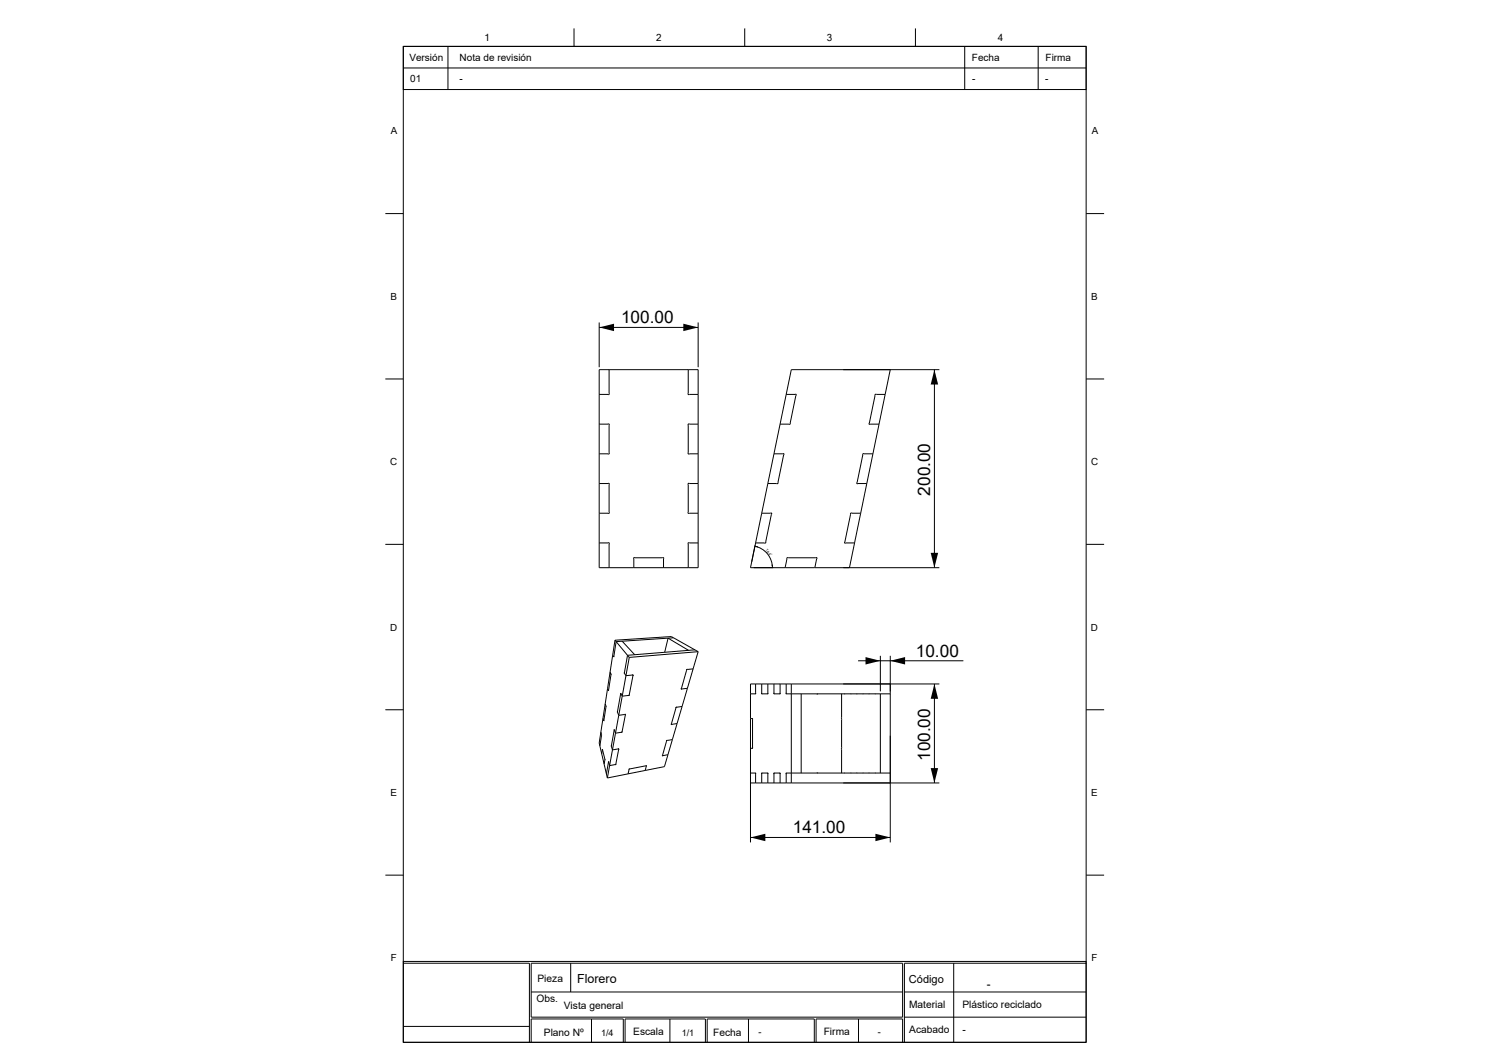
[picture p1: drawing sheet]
<svg xmlns="http://www.w3.org/2000/svg" width="420mm" height="297mm" viewBox="0 0 420 297" stroke-linecap="round" stroke-linejoin="round" font-family="sans-serif">
<g fill="none" stroke="#000" stroke-width=".28">
<path d="M112.6 13h190.7v12h-190.7zM112.6 13h190.7v278h-190.7zM112.6 19h190.7M125.1 13v12M160.3 7.9v5.1M208 7.9v5.1M255.6 7.9v5.1M269.4 13v12M289.9 13v12M107.6 59.6h5M303.3 59.6h5M167.3 90v12.5"/>
<path d="M167.3 91.4h27.7M195 90v12.5M107.6 105.8h5M167.3 103.2h27.7v55.3h-27.7zM167.3 118.4l2.6-.1 .2 .2v8l-.2 .2h-2.6M170.1 103.2v6.8l-.2 .2-2.6-.1M192.2 103.2l-.1 6.8 .2 .2 2.7-.1M195 118.4l-2.7-.1-.2 .2v8l.2 .2h2.7M219.5 110.1l2.7-.1 .1 .2-1.6 8-.3 .2h-2.6M247.2 110.1l-2.6-.1-.3 .2-1.6 8 .1 .2h2.7M248.6 103.2l-6.5 31.8M260.9 103.2v55.3"/>
<path d="M262.3 103.2h-41.3l-4.9 23.5M303.3 105.8h5M167.3 135l2.6-.1 .2 .2v8l-.2 .2h-2.6M195 135l-2.7-.1-.2 .2v8l.2 .2h2.7M216.1 126.7l2.7-.1 .1 .2-1.6 8-.3 .2h-2.6M216.1 126.7l-6.5 31.8h17.9M242.1 135l-4.9 23.5h-9.7M243.8 126.7l-2.6-.1-.3 .2-1.6 8 .1 .2h2.7M107.6 152h5M167.3 151.6l2.6-.1 .2 .2v6.8M177 158.5l-.1-2.7 .2-.2h8l.2 .2v2.7M195 151.6l-2.7-.1-.2 .2 .1 6.8"/>
<path d="M210.8 152.5a6.1 6.1 0 0 1 4.9 6M212.7 143.3l2.6-.1 .2 .2-1.6 8-.3 .2h-2.6M219.3 158.5l.4-2.7 .3-.2h8l.1 .2-.6 2.7M235.5 158.5h26.8M240.3 143.3l-2.6-.1-.2 .2-1.7 8 .2 .2h2.6M303.3 152h5M171.7 178.7l15.8-1 7.5 4.2M171.7 178.7l4 4.8M171.7 178.7l-4.4 28.7 2 8.6M173.7 179l3.5 3.8M188.1 178l-16 1.1-.7 4.3M107.6 198.1h5"/>
<path d="M169 196.5l.2 .6-.6 4.1M169.2 197.1v.2M169.7 192.2l.2 .6M169.9 192.7v.1M170.4 187.7l.2 .7zM170.6 188.4l-.7 4.4M171.1 182.9l.3 .5M171.4 183.3v.1M171.4 183.2v.2M172.4 198.6v.3M173.3 193.5l-.9 5.3 .4 .9 1.9-.3-1 5-1.8 .3-.4-1M173.4 193.5v.1"/>
<path d="M173.4 193.5l-.1 .2M174.4 187.7v.3M174.5 199.4h.2l-.1 .2M175.7 183.5l-6.1 33.7M175.7 193.9l-.2 .2M176.8 188.4l-1.1 5.7-1.9 .2-.5-.8M176.8 188.4h-.2M176.8 188.4v.2M189 197.4l-.2 .2M190.3 192.2v.1M190.4 192.3h-.1M190.5 197.2l-1.7 .2-1.3 4.8"/>
<path d="M191.9 186.8l.1 .1M192 186.9l-.3 .2M192 192.1l-1.8 .2M192.3 181.5l-5.7-3.4-1 3.9M193.6 186.7l-1.8 .2-1.6 5.4M194.1 181.4l-18.9 1.5-.9 5 .5 .7 2-.2M195 181.9l-19.3 1.6M195 181.9l-9.5 32.1-5.3 1.1M209.6 193.7h1.4M211 190.9v2.8M211 193.4l-.1 .3M212.7 193.4l.1 .3"/>
<path d="M214.4 190.9v2.8h-1.7v-2.8M214.4 193.4v.3M216.1 193.4l.1 .3M217.8 190.9v2.8h-1.7v-2.8M217.8 193.4v.3M219.5 193.4l.1 .3M219.5 190.9v2.8h29.1M221 190.9v27.6M223.7 193.7v22.1M228.1 193.7h.3M235 193.7v6.9M235.9 193.7h-.1"/>
<path d="M237.6 193.7h.1M239.3 193.7h-.1M239.6 184.5h29.4M241 193.7h.1M242.7 193.7h.1M244.4 193.7h.1M245.8 193.7v22.1M245.8 183.1v9.9M248.6 183.1v52M260.9 190.9v27.6M262.3 190.9h-52.7v44.2M303.3 198.1h5"/>
<path d="M167.8 204.3l.2 .8-.5 3.1M168 205v.3M168.2 209.2l-.2 1.2M168.2 209.2l.7 2.8-.2 1.3M168.2 209.2l.1 .1M168.2 209.2v.1M168.4 200.5l.2 .7M168.6 201.1v.1zM168.9 211.9v.3M169.3 216l.3 1.2M169.9 212.6l-.6 3.4M169.9 212.6l.1 .1"/>
<path d="M169.9 212.6v.1M170.7 208.1v.3M171.5 203.7l-.8 4.6 .3 1 1.8-.3M171.5 203.7v.1M171.5 203.7l.1 .1M172 213.2l-.2 .2M172.8 209l-.8 4.4-1.8 .3-.3-1.1M172.8 209l-.2 .1M172.8 209.1v.1M173.7 204.2h.1M173.8 204.2l-.3 .2M175.9 214.6l-.2 .1-.3 1.3"/>
<path d="M175.9 214.6l-.3 .2M180.2 215.1l-10.6 2.1M180.3 213.8l.2 .1M180.3 213.8l.2-.1-.3 1.4M180.3 213.8l-4.4 .8M185 210.8l.1 .1M186.3 206.7l-.2 .2M187.5 202.1l-.1 .1M187.6 202.2h-.2M187.8 206.4l-1.6 .3-1.2 4.3 1.5-.3M189.1 202l-1.6 .2M209.6 200.6h.5v8.3h-.5"/>
<path d="M209.6 215.8h1.4M209.6 218.5h52.7M210.1 200.6v.3M210.1 208.6v.3M210.9 215.8l.1 .3M211 215.8v2.7M212.8 215.8l-.1 .3M214.4 215.8v.3M214.4 218.5v-2.7h-1.7v2.7M216.2 215.8l-.1 .3M217.8 215.8v.3M217.8 218.5v-2.7h-1.7v2.7"/>
<path d="M219.6 215.8l-.1 .3M228.1 215.8h.3M235 200.5v8.4M235 208.9v6.9M235.8 215.8h.1M237.6 215.8h.1M239.2 215.8h.1M241 215.8h.1M242.7 215.8h.1M244.4 215.8h.1M248.6 215.8h-29.1v2.7M209.6 233.8h39"/>
<path d="M107.6 244.3h5M303.3 244.3h5M112.6 268.4h190.7v22.6h-190.7zM112.6 268.9h35.2v22.1M148.3 268.9h103.8v15h-103.8zM148.3 276.9h103.8M159.4 268.9v8M252.6 276.9h50.7M266.3 268.9v22M303.3 268.9h-50.7v22.1M112.6 286.5h35.2M148.3 291v-6.6h25.8v6.6"/>
<path d="M165.2 284.4v6.6M174.6 291v-6.6h22.4v6.6M187.1 284.4v6.6M197.5 291v-6.6h29.9v6.6M209 284.4v6.6M239.7 284.4v6.6M252.1 291v-6.6h-24.2v6.6M252.6 283.9h50.7"/>
</g>
<path d="M167.3 91.4l4.2-1v2zM190.8 90.4l4.2 1-4.2 1zM260.9 103.2l1.1 4.1h-2.1zM210.8 152.5h.9l-.1 .4zM215.4 157.6h.4l-.1 .9zM259.9 154.3h2.1l-1.1 4.2zM241.7 183.4l4.1 1.1-4.1 1zM248.6 184.5l4.2-1.1v2.1zM260.9 190.9l1.1 4.2h-2.1zM259.9 214.4h2.1l-1.1 4.1zM209.6 233.8l4.1-1.1v2.1zM244.5 232.7l4.1 1.1-4.1 1z" fill="#000"/>
<g font-size="4.8">
<text x="173.4" y="90.3">100.00</text>
<text x="259.8" y="138.3" transform="rotate(-90 259.8 138.3)">200.00</text>
<text x="255.8" y="183.3">10.00</text>
<text x="259.8" y="212.4" transform="rotate(-90 259.8 212.4)">100.00</text>
<text x="221.4" y="232.6">141.00</text>
</g>
<text font-size="3.5" x="161.2" y="274.3">Florero</text>
<text font-size="3.2" x="275.6" y="275.7">-</text>
<text font-size="3.1" x="253.8" y="274.3">Código</text>
<g font-size="2.9">
<text x="150.1" y="274.2">Pieza</text>
<text x="149.8" y="279.7">Obs.</text>
<text x="157.5" y="281.6">Vista general</text>
<text x="253.9" y="281.4">Material</text>
<text x="268.7" y="281.5">Plástico reciclado</text>
<text x="151.9" y="289.1">Plano Nº</text>
<text x="176.8" y="289">Escala</text>
<text x="199.2" y="289.1">Fecha</text>
<text x="230" y="289">Firma</text>
<text x="253.9" y="288.4">Acabado</text>
<text x="268.7" y="288.4">-</text>
</g>
<g font-size="2.8">
<text x="114.3" y="17">Versión</text>
<text x="128.3" y="17">Nota de revisión</text>
<text x="271.4" y="17">Fecha</text>
<text x="292" y="17">Firma</text>
<text x="114.6" y="22.9">01</text>
<text x="128.3" y="22.9">-</text>
<text x="271.5" y="22.9">-</text>
<text x="291.9" y="22.9">-</text>
</g>
<g font-size="2.7">
<text x="135.3" y="11.4">1</text>
<text x="183.2" y="11.4">2</text>
<text x="230.9" y="11.4">3</text>
<text x="278.7" y="11.4">4</text>
<text x="109.2" y="37.5">A</text>
<text x="304.9" y="37.5">A</text>
<text x="109" y="83.7">B</text>
<text x="304.7" y="83.7">B</text>
<text x="109" y="129.9">C</text>
<text x="304.7" y="129.9">C</text>
<text x="108.9" y="176">D</text>
<text x="304.6" y="176">D</text>
<text x="109" y="222.2">E</text>
<text x="304.7" y="222.2">E</text>
<text x="109.1" y="268.4">F</text>
<text x="304.8" y="268.4">F</text>
</g>
<g font-size="2.5">
<text x="167.8" y="289.1">1/4</text>
<text x="190.4" y="289.1">1/1</text>
<text x="211.8" y="289">-</text>
<text x="245.1" y="288.9">-</text>
</g>
<text font-size="1" x="213.8" y="153.5" transform="rotate(51 213.8 153.5)">78.4°</text>
</svg>
